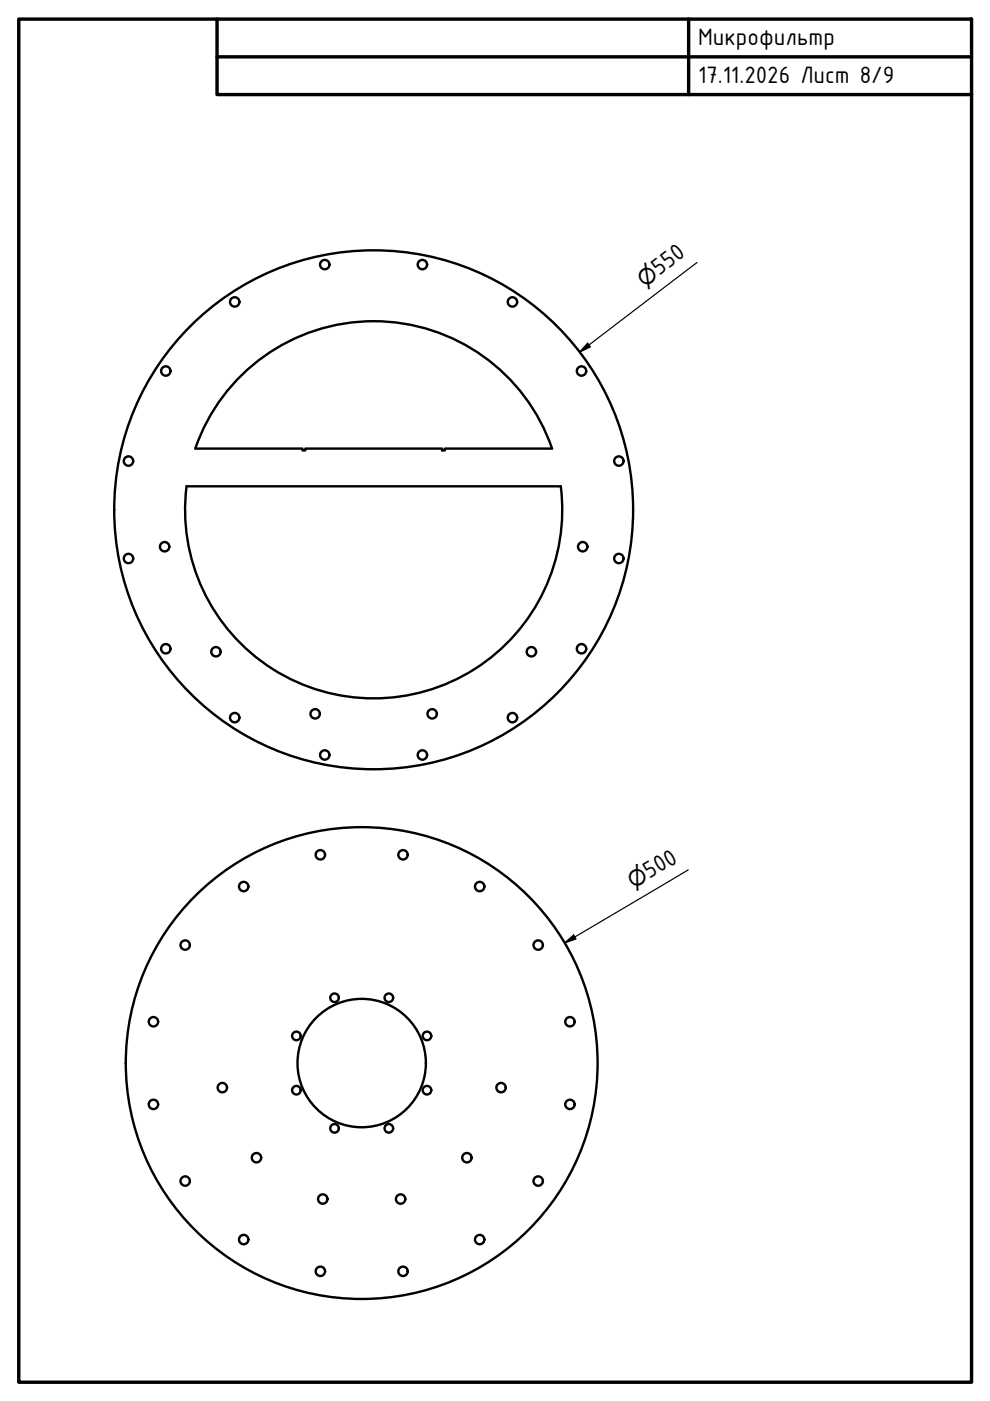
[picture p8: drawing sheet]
<svg xmlns="http://www.w3.org/2000/svg" width="210mm" height="297mm" viewBox="0 0 210 297" stroke-linecap="round" stroke-linejoin="round" font-family="sans-serif">
<!-- layer: Visible (ISO) -->
<g fill="none" stroke="#000" stroke-width=".51">
<path d="M50.9 79.8a40 40 0 0 1 66.2 15.3h-22.8v.4h-.6v-.4h-29v.4h-.6v-.4h-22.7a39.9 39.9 0 0 1 9.5-15.3zM39.6 103.1h79.3a40 40 0 0 1-39.7 45 40 40 0 0 1-39.6-45z"/>
<circle cx="68.9" cy="56.1" r=".99"/>
<circle cx="89.6" cy="56.1" r=".99"/>
<circle cx="35.2" cy="78.7" r=".99"/>
<circle cx="49.8" cy="64" r=".99"/>
<circle cx="108.6" cy="64" r=".99"/>
<circle cx="123.3" cy="78.7" r=".99"/>
<circle cx="27.2" cy="97.8" r=".99"/>
<circle cx="131.2" cy="97.8" r=".99"/>
<circle cx="27.2" cy="118.4" r=".99"/>
<circle cx="34.9" cy="115.9" r=".99"/>
<circle cx="79.2" cy="108.1" r="55"/>
<circle cx="123.5" cy="115.9" r=".99"/>
<circle cx="131.2" cy="118.4" r=".99"/>
<circle cx="35.2" cy="137.5" r=".99"/>
<circle cx="45.8" cy="138.2" r=".99"/>
<circle cx="112.7" cy="138.2" r=".99"/>
<circle cx="123.3" cy="137.5" r=".99"/>
<circle cx="49.8" cy="152.2" r=".99"/>
<circle cx="66.8" cy="151.3" r=".99"/>
<circle cx="91.6" cy="151.3" r=".99"/>
<circle cx="108.6" cy="152.2" r=".99"/>
<circle cx="68.9" cy="160.1" r=".99"/>
<circle cx="89.6" cy="160.1" r=".99"/>
<circle cx="51.7" cy="188" r=".99"/>
<circle cx="67.9" cy="181.2" r=".99"/>
<circle cx="85.4" cy="181.2" r=".99"/>
<circle cx="101.7" cy="188" r=".99"/>
<circle cx="32.5" cy="216.6" r=".99"/>
<circle cx="39.3" cy="200.4" r=".99"/>
<circle cx="62.8" cy="219.6" r=".91"/>
<circle cx="70.9" cy="211.5" r=".91"/>
<circle cx="82.4" cy="211.5" r=".91"/>
<circle cx="90.5" cy="219.6" r=".91"/>
<circle cx="114.1" cy="200.4" r=".99"/>
<circle cx="120.8" cy="216.6" r=".99"/>
<circle cx="32.5" cy="234.2" r=".99"/>
<circle cx="47.1" cy="230.6" r=".99"/>
<circle cx="62.8" cy="231.1" r=".91"/>
<circle cx="70.9" cy="239.2" r=".91"/>
<circle cx="76.7" cy="225.4" r="13.6"/>
<circle cx="76.7" cy="225.4" r="50"/>
<circle cx="82.4" cy="239.2" r=".91"/>
<circle cx="90.5" cy="231.1" r=".91"/>
<circle cx="106.2" cy="230.6" r=".99"/>
<circle cx="120.8" cy="234.2" r=".99"/>
<circle cx="39.3" cy="250.4" r=".99"/>
<circle cx="54.4" cy="245.5" r=".99"/>
<circle cx="68.4" cy="254.2" r=".99"/>
<circle cx="84.9" cy="254.2" r=".99"/>
<circle cx="99" cy="245.5" r=".99"/>
<circle cx="114.1" cy="250.4" r=".99"/>
<circle cx="51.7" cy="262.8" r=".99"/>
<circle cx="67.9" cy="269.5" r=".99"/>
<circle cx="85.4" cy="269.5" r=".99"/>
<circle cx="101.7" cy="262.8" r=".99"/>
</g>
<!-- layer: Border (ISO) -->
<path d="M4 4h202v289.1h-202zM46 4v16.1h160M46 12.1h160M146 4v16.1" fill="none" stroke="#000" stroke-width=".72"/>
<!-- layer: Dimension (ISO) -->
<path d="M147.8 55.7l-24.9 19M124.6 72.8l.6 .8-2.3 1.1zM119.7 199.9l1.9-1.7 .5 .9zM145.9 184.4l-26.2 15.5" fill="none" stroke="#000" stroke-width=".25"/>
<path d="M124.6 72.8l.6 .8-2.3 1.1zM119.7 199.9l1.9-1.7 .5 .9z" fill="#000"/>
<g font-size="5.4">
<text x="148" y="9.6">Микрофильтр</text>
<text x="148" y="17.6">17.11.2026 Лист 8/9</text>
<text x="139.8" y="58.6" transform="rotate(-37 139.8 58.6)">550</text>
<text x="137.7" y="186.5" transform="rotate(-31 137.7 186.5)">500</text>
</g>
<g font-size="4.6">
<text x="136.7" y="61" transform="rotate(-37 136.7 61)">⌀</text>
<text x="134.3" y="188.5" transform="rotate(-31 134.3 188.5)">⌀</text>
</g>
</svg>
